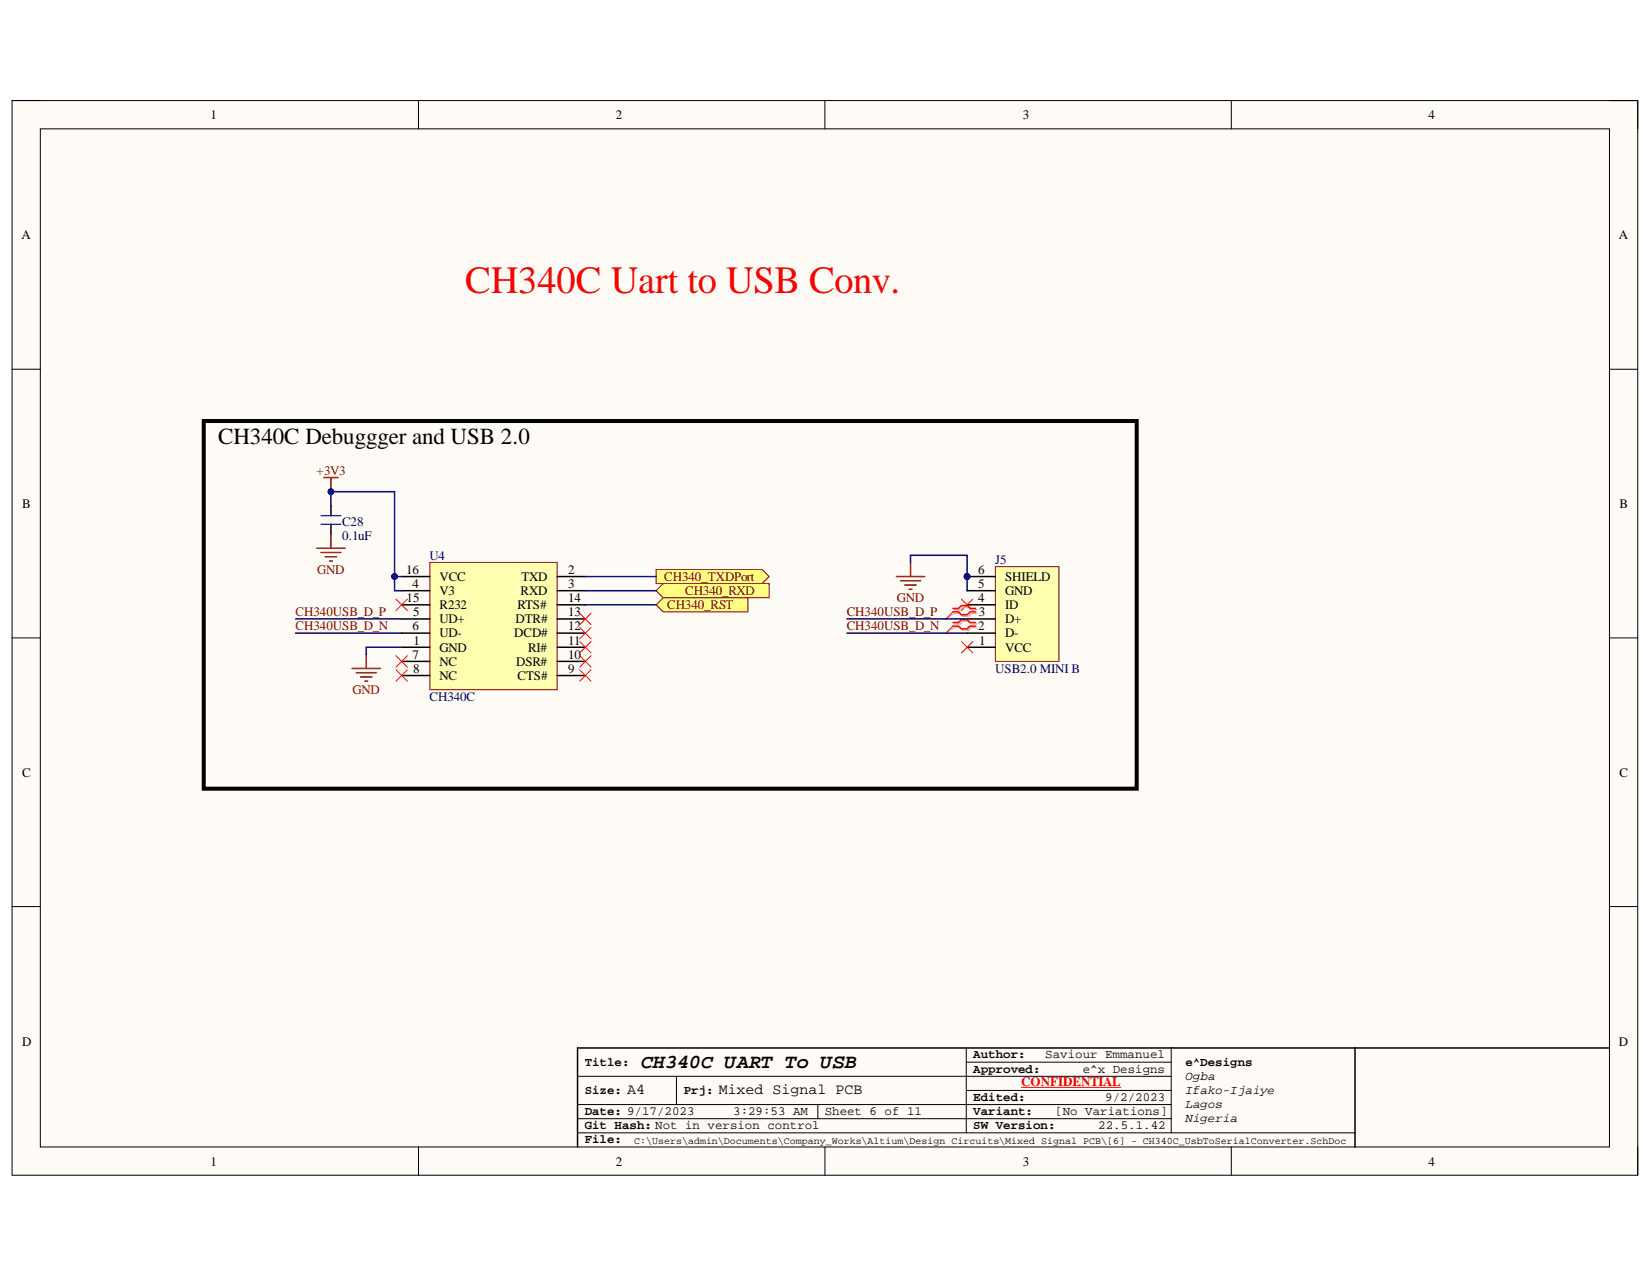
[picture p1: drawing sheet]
<svg xmlns="http://www.w3.org/2000/svg" width="279mm" height="216mm" viewBox="0 0 279 216" stroke-linecap="round" stroke-linejoin="round" font-family="sans-serif">
<path d="M2 17h275v181.7h-275z" fill-rule="evenodd" fill="#fffcf8"/>
<path d="M2 17h275v181.7h-275z" fill="none" stroke="#000" stroke-width=".17"/>
<path d="M6.8 21.8h265.4v172.1h-265.4z" fill-rule="evenodd" fill="#fffcf8"/>
<g fill="none" stroke="#000" stroke-width=".17">
<path d="M2 17h4.8M70.8 17v4.8M139.5 17v4.8M208.2 17v4.8M272.2 17h4.8v4.8M6.8 21.8h265.4v172.1h-265.4zM2 62.4h4.8M272.2 62.4h4.8M2 107.9h4.8M272.2 107.9h4.8M2 153.3h4.8M272.2 153.3h4.8"/>
<path d="M163.4 179.6h34.7M163.4 177.2v14.3M198.1 177.2v14.3M70.8 193.9v4.8M97.7 182h100.4M97.7 189.1h100.4M97.7 186.7h100.4M97.7 191.5h131.5M114.4 182v4.7M138.3 186.7v2.4M139.5 193.9v4.8M163.4 184.4h34.7"/>
<path d="M208.2 193.9v4.8M277 193.9v4.8"/>
</g>
<path d="M229.2 177.2v16.7M272.2 177.2h-174.5v16.7" fill="none" stroke="#000" stroke-width=".25"/>
<path d="M172.8 183.8h16.8" fill="none" stroke="#f00" stroke-width=".17"/>
<path d="M72.7 95.1h21.5v21.5h-21.5z" fill-rule="evenodd" fill="#ffffb0"/>
<path d="M72.7 95.1h21.5v21.5h-21.5z" fill="none" stroke="#800000" stroke-width=".17"/>
<g fill="none" stroke="#000" stroke-width=".25">
<path d="M56 85.5v1.7M56 88.6v1.7M67.9 97.5h4.8M67.9 99.9h4.8M94.2 97.5h4.8M94.2 99.9h4.8M67.9 109.4h4.8M67.9 104.6h4.8M67.9 107h4.8M67.9 111.8h4.8M67.9 114.2h4.8M67.9 102.3h4.8"/>
<path d="M94.2 109.4h4.8M94.2 104.6h4.8M94.2 107h4.8M94.2 111.8h4.8M94.2 114.2h4.8M94.2 102.3h4.8"/>
</g>
<path d="M54.3 88.6h3.3M54.3 87.2h3.3" fill="none" stroke="#00f" stroke-width=".25"/>
<path d="M53.6 92.7h4.8M54.3 93.4h3.3M54.8 80.7h2.4M55 94.1h1.9M55.7 94.8h.5M56 80.7v2.4M56 90.3v2.4" fill="none" stroke="#800000" stroke-width=".25"/>
<circle cx="56" cy="83.1" r=".48" fill="#000080"/>
<circle cx="56" cy="83.1" r=".48" fill="none" stroke="#000080" stroke-width=".17"/>
<path d="M59.6 113h4.7M60.3 113.7h3.3M61 114.5h1.9M61.7 115.2h.5M62 110.6v2.4" fill="none" stroke="#800000" stroke-width=".25"/>
<path d="M111 96.3h17.9l1.2 1.2-1.2 1.2h-17.9z" fill-rule="evenodd" fill="#ffff80"/>
<path d="M111 96.3h17.9l1.2 1.2-1.2 1.2h-17.9z" fill="none" stroke="#800000" stroke-width=".17"/>
<path d="M112.2 98.7h17.9v2.4h-17.9l-1.2-1.2z" fill-rule="evenodd" fill="#ffff80"/>
<path d="M112.2 98.7h17.9v2.4h-17.9l-1.2-1.2z" fill="none" stroke="#800000" stroke-width=".17"/>
<path d="M112.2 101.1h14.3v2.4h-14.3l-1.2-1.2z" fill-rule="evenodd" fill="#ffff80"/>
<path d="M112.2 101.1h14.3v2.4h-14.3l-1.2-1.2z" fill="none" stroke="#800000" stroke-width=".17"/>
<g fill="none" stroke="#f00" stroke-width=".17">
<path d="M67 101.3l1.9 1.9M67 110.9l1.9 1.9M67 113.3l1.9 1.9M68.9 101.3l-1.9 1.9M68.9 110.9l-1.9 1.9M68.9 113.3l-1.9 1.9M98.1 103.7l1.9 1.9M98.1 106.1l1.9 1.9M98.1 108.5l1.9 1.9M98.1 110.9l1.9 1.9M98.1 113.3l1.9 1.9M100 103.7l-1.9 1.9"/>
<path d="M100 106.1l-1.9 1.9M100 108.5l-1.9 1.9M100 110.9l-1.9 1.9M100 113.3l-1.9 1.9"/>
</g>
<path d="M168.3 95.8h10.8v16h-10.8z" fill-rule="evenodd" fill="#ffffb0"/>
<path d="M168.3 95.8h10.8v16h-10.8z" fill="none" stroke="#800000" stroke-width=".17"/>
<path d="M163.6 99.9h4.7M163.6 97.5h4.7M163.6 109.4h4.7M163.6 107h4.7M163.6 104.6h4.7M163.6 102.3h4.7" fill="none" stroke="#000" stroke-width=".25"/>
<path d="M151.6 97.5h4.8M152.3 98.2h3.4M153 98.9h2M153.8 99.6h.4M154 95.1v2.4" fill="none" stroke="#800000" stroke-width=".25"/>
<path d="M161.2 105.8l-1.2 1.2M161.2 103.5l-1.2 1.1M162.6 108.5l1.9 1.9M162.6 101.3l1.9 1.9M164.5 108.5l-1.9 1.9M164.5 101.3l-1.9 1.9" fill="none" stroke="#f00" stroke-width=".17"/>
<path d="M161.4 105.5h1l.4-.5h1l.5 .5h.9M161.4 106.1h1l.4 .5h1l.5-.5h.9M161.4 103.1h1l.4-.5h1l.5 .5h.9M161.4 103.7h1l.4 .5h1l.5-.5h.9" fill="none" stroke="#d0a19e" stroke-width=".25"/>
<path d="M161.4 106.1l-1.4 .9M161.4 103.7l-1.4 .9" fill="none" stroke="#d0a19e" stroke-width=".17"/>
<path d="M161.2 105.2h.9l.5-.4h1l.4 .4h1M161.2 105.8h.9l.5 .5h1l.4-.5h1M161.2 102.9h.9l.5-.5h1l.4 .5h1M161.2 103.5h.9l.5 .4h1l.4-.4h1" fill="none" stroke="#f00" stroke-width=".25"/>
<path d="M56 85.5v-2.4h10.7v16.8h1.2M99 97.5h12M50 107h17.9M50 104.6h17.9" fill="none" stroke="#000080" stroke-width=".25"/>
<circle cx="66.7" cy="97.5" r=".48" fill="#000080"/>
<circle cx="66.7" cy="97.5" r=".48" fill="none" stroke="#000080" stroke-width=".17"/>
<circle cx="56" cy="83.1" r=".48" fill="#000080"/>
<circle cx="56" cy="83.1" r=".48" fill="none" stroke="#000080" stroke-width=".17"/>
<path d="M66.7 97.5h1.2M67.9 109.4h-5.9v1.2" fill="none" stroke="#000080" stroke-width=".25"/>
<circle cx="66.7" cy="97.5" r=".48" fill="#000080"/>
<circle cx="66.7" cy="97.5" r=".48" fill="none" stroke="#000080" stroke-width=".17"/>
<path d="M99 99.9h12M154 95.1v-1.2h9.6v6M99 102.3h12M143.2 104.6h20.4M143.2 107h20.4" fill="none" stroke="#000080" stroke-width=".25"/>
<path d="M34.5 71.2h157.7v62.1h-157.7z" fill="none" stroke="#000" stroke-width=".68"/>
<text font-size="6.5" fill="#f00" x="78.7" y="49.5">CH340C Uart to USB Conv.</text>
<text font-size="3.9" x="36.9" y="75.1">CH340C Debuggger and USB 2.0</text>
<text font-size="3.4" x="108.4" y="180.5">CH340C UART To USB</text>
<g font-size="2.5">
<text x="106.1" y="185">A4</text>
<text x="121.6" y="185">Mixed Signal PCB</text>
</g>
<g font-size="2.2">
<text x="35.6" y="20.1">1</text>
<text x="104.1" y="20.1">2</text>
<text x="173" y="20.1">3</text>
<text x="241.6" y="20.1">4</text>
<text x="3.6" y="40.4">A</text>
<text x="273.8" y="40.4">A</text>
<text x="3.7" y="85.9">B</text>
<text x="273.9" y="85.9">B</text>
<text x="68.7" y="97">16</text>
<text x="68.8" y="101.8">15</text>
<text x="69.8" y="99.4">4</text>
<text x="74.4" y="100.7">V3</text>
<text x="74.4" y="98.2">VCC</text>
<text x="88.1" y="100.7">RXD</text>
<text x="88.2" y="98.2">TXD</text>
<text x="96.1" y="97">2</text>
<text x="96.1" y="101.8">14</text>
<text x="96.1" y="99.4">3</text>
<text x="165.5" y="101.8">4</text>
<text x="165.5" y="97">6</text>
<text x="165.5" y="99.4">5</text>
<text x="170" y="100.7">GND</text>
<text x="170" y="98.2">SHIELD</text>
<text x="69.8" y="106.6">6</text>
<text x="69.9" y="104.2">5</text>
<text x="74.4" y="105.4">UD+</text>
<text x="74.4" y="107.8">UD-</text>
<text x="74.4" y="103">R232</text>
<text x="87" y="107.8">DCD#</text>
<text x="87.2" y="105.4">DTR#</text>
<text x="87.5" y="103">RTS#</text>
<text x="96.1" y="106.6">12</text>
<text x="96.1" y="104.2">13</text>
<text x="165.5" y="106.6">2</text>
<text x="165.5" y="104.2">3</text>
<text x="170" y="107.8">D-</text>
<text x="170" y="105.4">D+</text>
<text x="170" y="103">ID</text>
<text x="69.8" y="111.4">7</text>
<text x="69.9" y="113.8">8</text>
<text x="70" y="109">1</text>
<text x="74.4" y="110.2">GND</text>
<text x="74.4" y="112.6">NC</text>
<text x="87.3" y="112.6">DSR#</text>
<text x="89.3" y="110.2">RI#</text>
<text x="96.1" y="109">11</text>
<text x="96.1" y="111.4">10</text>
<text x="96.1" y="113.8">9</text>
<text x="165.6" y="109">1</text>
<text x="170" y="110.2">VCC</text>
<text x="74.4" y="115">NC</text>
<text x="87.5" y="115">CTS#</text>
<text x="3.7" y="131.4">C</text>
<text x="273.9" y="131.4">C</text>
<text x="3.7" y="176.8">D</text>
<text x="273.8" y="176.8">D</text>
<text x="35.6" y="197.1">1</text>
<text x="104.1" y="197.1">2</text>
<text x="173" y="197.1">3</text>
<text x="241.6" y="197.1">4</text>
</g>
<g font-size="2.2" fill="#800000">
<text x="53.5" y="80.3">+3V3</text>
<text x="53.6" y="97">GND</text>
<text x="112.3" y="98.2">CH340_TXDPort</text>
<text x="115.9" y="100.7">CH340_RXD</text>
<text x="151.7" y="101.8">GND</text>
<text x="50" y="104.2">CH340USB_D_P</text>
<text x="50" y="106.6">CH340USB_D_N</text>
<text x="112.8" y="103">CH340_RST</text>
<text x="143.2" y="104.2">CH340USB_D_P</text>
<text x="143.2" y="106.6">CH340USB_D_N</text>
<text x="59.6" y="117.3">GND</text>
</g>
<g font-size="2.2" fill="#000080">
<text x="57.9" y="88.9">C28</text>
<text x="57.9" y="91.3">0.1uF</text>
<text x="72.7" y="94.7">U4</text>
<text x="168.3" y="95.3">J5</text>
<text x="168.3" y="113.8">USB2.0 MINI B</text>
<text x="72.7" y="118.6">CH340C</text>
</g>
<text font-size="2.2" fill="#f00" x="172.7" y="183.6">CONFIDENTIAL</text>
<g font-size="2.1">
<text x="164.6" y="178.9">Author:</text>
<text x="176.8" y="178.9">Saviour Emmanuel</text>
<text x="98.9" y="180.2">Title:</text>
<text x="98.9" y="184.9">Size:</text>
<text x="115.6" y="184.9">Prj:</text>
<text x="164.6" y="181.4">Approved:</text>
<text x="183.1" y="181.4">e^x Designs</text>
<text x="200.5" y="180.2">e^Designs</text>
<text x="200.5" y="182.5">Ogba</text>
<text x="200.5" y="184.9">Ifako-Ijaiye</text>
<text x="98.9" y="188.5">Date: 9/17/2023</text>
<text x="98.9" y="190.9">Git Hash: Not in version control</text>
<text x="124" y="188.5">3:29:53 AM</text>
<text x="139.5" y="188.5">Sheet 6 of 11</text>
<text x="164.6" y="190.9">SW Version:</text>
<text x="164.6" y="188.5">Variant:</text>
<text x="164.6" y="186.1">Edited:</text>
<text x="178.5" y="188.5">[No Variations]</text>
<text x="185.8" y="190.9">22.5.1.42</text>
<text x="186.9" y="186.1">9/2/2023</text>
<text x="200.5" y="189.7">Nigeria</text>
<text x="200.5" y="187.3">Lagos</text>
<text x="98.9" y="193.3">File:</text>
</g>
<text font-size="1.7" x="107.3" y="193.4">C:\Users\admin\Documents\Company_Works\Altium\Design Circuits\Mixed Signal PCB\[6] - CH340C_UsbToSerialConverter.SchDoc</text>
<text font-size="1.1" fill="#000080" x="163" y="97.7">PIJ506</text>
</svg>
